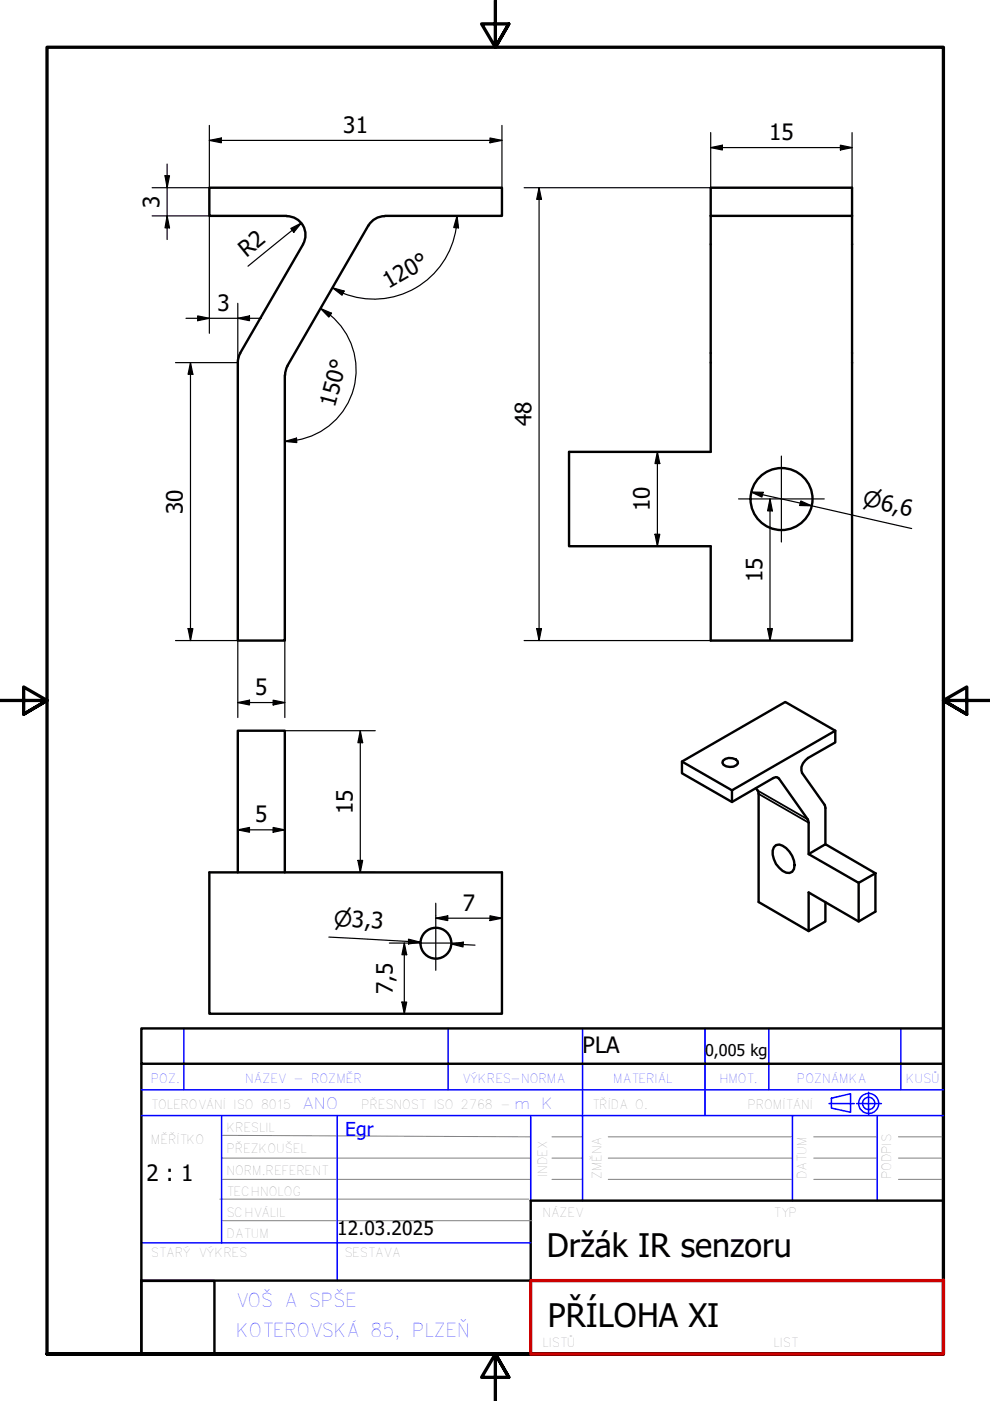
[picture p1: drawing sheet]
<svg xmlns="http://www.w3.org/2000/svg" width="210mm" height="297mm" viewBox="0 0 210 297" stroke-linecap="round" stroke-linejoin="round" font-family="sans-serif">
<g fill="none" stroke="#000" stroke-width=".51">
<path d="M150.7 39.8h30v96h-30v-20h-30.1v-20h30.1zM60.8 45.8h-16.4v-6h62v6h-24.8M60.8 45.8a4 4 0 0 1 3.5 6l-13.3 23.1-.5 1.1-.1 59.8h10v-56.2M81.6 45.8a4 4 0 0 0-3.5 2l-17.1 29.7M150.7 45.8h30M61 77.5l-.4 .8-.1 1.2M177.1 154.9l-10.6-6.1-21.9 12.7v2.4l10.6 6.1M144.6 161.5l10.6 6.1M153.3 161.3a2.18 2.18 0 0 1 3.1 .1l.1 .4a2.06 2.06 0 0 1-3.3-.1zM160.3 167.1l.4 .5 .1 .7v22.9l10.6 6.2M164.1 179.6l.4-.4a2.72 2.72 0 0 1 2.9 1.4 4.3 4.3 0 0 1 .9 3.7l-.3 .5a2.08 2.08 0 0 1-2.8-.8 4.3 4.3 0 0 1-1.1-4.4zM175 179l-.1-8.1-4.8-7a2.56 2.56 0 0 1 1.2-3.2l5.8-3.3v-2.5l-21.9 12.7v2.4l8.8-5 .5-.2h.3l.4 .3 6.1 8.6 .1 .7v6.7"/>
<path d="M44.4 185h62v29.9h-62zM50.4 185v-30.1h10v30.1M171.4 181.1l3.6-2.1 10.6 6.2-3.5 2zM182.1 187.2v8.2M185.6 185.2v8.1l-3.5 2.1-10.7-6.2v8.2l3.6-2v-4.2"/>
<circle cx="165.7" cy="105.8" r="6.6"/>
<circle cx="92.4" cy="200" r="3.3"/>
</g>
<path d="M160.7 167.6l10.6 6.1M160.8 168.3l10.6 6.1M164.7 164.8l.5 .3" fill="none" stroke="#000" stroke-width=".38"/>
<path d="M105 0v10l-2.9-4.9h5.8l-2.9 4.9 2.9-4.9M0 148.5h10l-5-2.8v5.7l5-2.9-5 2.9M210 148.5h-10l5-2.8v5.7l-5-2.9 5 2.9M10 287.1v-277.1h190v277.1h-190h190M107.9 292l-2.9-4.9 2.9 4.9h-5.8l2.9-4.9v9.9" fill="none" stroke="#000" stroke-width=".7"/>
<!-- layer: 1_SILNA -->
<path d="M30 218h170v7.5h-170zM30 225.5v61.6h82.6M200 225.5v45.9M200 254.6h-87.5v16.9M30 271.6h15.5v15.5h-15.5zM30 271.5h82.6" fill="none" stroke="#000" stroke-width=".51"/>
<!-- layer: 2_SLABA -->
<g fill="none" stroke="#808080" stroke-width=".21">
<path d="M46.6 254.2h65.5M47 245.5h65.5M47 240.7l65.5 .3M47 250h65.5M47.2 258.8h65.6M117 241h6.5M117 245.5h6.5M117 250h6.5M129 241h39M129 245.5h39M129 250h39M172.5 241h13.5"/>
<path d="M172.5 245.5h13.5M172.5 250h13.5M190.5 241h9.5M190.5 245.5h9.5M190.5 250h9.5"/>
</g>
<!-- layer: 8_TEXTY -->
<g fill="none" stroke="#00f" stroke-width=".32">
<path d="M39 218v13.1M95 218v13.1M123.5 218v36.6M149.5 218v18.5M163 218v13.1M191 218v13.1M30 236.5h170M30 231.1h170M47 236.6v27M71.5 236.5v35M112.5 236.5v18.1M168 236.5v18.1"/>
<path d="M175.8 234h5.3M176.3 232.8l4-.9v3.9l-4-.9zM181.6 234h5.3M184.1 231.6v4.7M186 236.5v18.1M30 263.5h82.5"/>
<circle cx="184.2" cy="234" r="2.13"/>
<circle cx="184.2" cy="234" r="1.3"/>
</g>
<!-- layer: 3_TUCNA -->
<path d="M112.6 271.5h87.4M200 271.4v15.7h-87.5v-15.6" fill="none" stroke="#c00" stroke-width=".7"/>
<g fill="none" stroke="#000" stroke-width=".25">
<path d="M35 37.3h.9l-.5 2.5zM35.4 34.8v16M44.4 29.8l2.5-.5v1zM44.4 26.6v13.2h-12.1M44.4 29.8h62M103.9 29.3l2.5 .5-2.5 .5zM106.4 26.6v13.2M114.3 39.8l.5 2.5h-1zM114.3 39.8v96M150.7 31.3l2.5-.5v1zM150.7 28.1v11.7h-39.6M150.7 31.3h30"/>
<path d="M178.2 30.8l2.5 .5-2.5 .5zM180.7 28.1v11.7M32.3 45.8h12.1v24.9M35.4 45.8l.5 2.5h-.9zM61.7 48.4l2.2-1.1-1.6 2zM63.9 47.3l-11.3 9.1M96.9 45.8l.3 2.5-1-.1zM96.9 45.8a17.6 17.6 0 0 1-26.4 15.2M39.4 67.5h16M40.4 76.9l.5 2.5h-1zM40.4 76.9v58.9M41.9 67l2.5 .5-2.5 .5z"/>
<path d="M50.4 67.5l2.5-.5v1zM50.4 64.3v12.6h-13.2M67.9 65.4l2.4 1-.6 .8zM67.9 65.4l2.1 1.5M70 66.8a15.1 15.1 0 0 1 5 15.5 15.1 15.1 0 0 1-12.1 11M70.5 61l2.5 .7-.5 .9zM60.4 93.6l2.5-.7v.9zM62.9 93.3l-2.5 .3M139.4 95.8l.5 2.5h-1zM139.4 95.8v20M138.9 113.3h1l-.5 2.5zM159.3 104.3l2.5 .1-.3 1z"/>
<path d="M159.3 104.3l34 7.8M163.3 105.8l.5 2.5h-1zM163.3 105.8v30M169.8 106.2l2.3 1h-2.6zM37.2 135.8h13.2v16.3M39.9 133.3h1l-.5 2.5zM60.4 135.8v16.3M111.1 135.8h39.6M113.8 133.3h1l-.5 2.5zM162.8 133.3h1l-.5 2.5zM50.4 149l2.5-.6v1.1zM50.4 149h10"/>
<path d="M57.9 148.4l2.5 .6-2.5 .5zM60.4 154.9h19.2M76.4 154.9l.5 2.6h-1zM76.4 154.9v30.1M50.4 175.9l2.5-.5v1.1zM50.4 175.9h10M57.9 175.4l2.5 .5-2.5 .6zM60.4 185h19.2M69.7 198.7l19.4 1.1-2.5-.2M75.9 182.4h1l-.5 2.6zM82.5 199.9h4.1M85.7 199.9l.5 2.5h-1z"/>
<path d="M85.7 199.9v15M86.6 199.1l2.5 .7-2.5 .3zM92.4 194.7l2.5-.5v1zM92.4 194.7h14M92.4 191.5v2.7M103.9 194.2l2.5 .5-2.5 .5zM85.2 212.5h1l-.5 2.4zM95.7 200.1l2.5-.3v1zM95.7 200.1l5 .3"/>
</g>
<g fill="#000">
<path d="M35 37.3h.9l-.5 2.5zM44.4 29.8l2.5-.5v1zM103.9 29.3l2.5 .5-2.5 .5zM150.7 31.3l2.5-.5v1zM178.2 30.8l2.5 .5-2.5 .5zM35.4 45.8l.5 2.5h-.9zM61.7 48.4l2.2-1.1-1.6 2zM96.9 45.8l.3 2.5-1-.1zM114.3 39.8l.5 2.5h-1zM40.4 76.9l.5 2.5h-1zM41.9 67l2.5 .5-2.5 .5zM50.4 67.5l2.5-.5v1z"/>
<path d="M67.9 65.4l2.4 1-.6 .8zM70.5 61l2.5 .7-.5 .9zM60.4 93.6l2.5-.7v.9zM139.4 95.8l.5 2.5h-1zM138.9 113.3h1l-.5 2.5zM159.3 104.3l2.5 .1-.3 1zM163.3 105.8l.5 2.5h-1zM169.8 106.2l2.3 1h-2.6zM39.9 133.3h1l-.5 2.5zM113.8 133.3h1l-.5 2.5zM162.8 133.3h1l-.5 2.5zM50.4 149l2.5-.6v1.1z"/>
<path d="M57.9 148.4l2.5 .6-2.5 .5zM76.4 154.9l.5 2.6h-1zM50.4 175.9l2.5-.5v1.1zM57.9 175.4l2.5 .5-2.5 .6zM75.9 182.4h1l-.5 2.6zM92.4 194.7l2.5-.5v1zM95.7 200.1l2.5-.3v1zM103.9 194.2l2.5 .5-2.5 .5zM85.2 212.5h1l-.5 2.4zM85.7 199.9l.5 2.5h-1zM86.6 199.1l2.5 .7-2.5 .3z"/>
</g>
<path d="M165.7 96.7v18.2M156.6 105.8h18.2M86.6 199.9h11.6M92.4 194.2v11.5" fill="none" stroke="#000" stroke-width=".25"/>
<g font-size="6.9">
<text x="116" y="266.4">Držák IR senzoru</text>
<text x="116.1" y="281.3">PŘÍLOHA XI</text>
</g>
<g font-size="4.8">
<text x="72.8" y="28.2">31</text>
<text x="163.1" y="29.7">15</text>
<text x="33.8" y="44.1" transform="rotate(-90 33.8 44.1)">3</text>
<text x="52.3" y="54.7" transform="rotate(-39 52.3 54.7)">R2</text>
<text x="46.1" y="65.9">3</text>
<text x="82.4" y="61.3" transform="rotate(-30 82.4 61.3)">120°</text>
<text x="71" y="86.5" transform="rotate(-75 71 86.5)">150°</text>
<text x="112.7" y="90.4" transform="rotate(-90 112.7 90.4)">48</text>
<text x="38.8" y="109" transform="rotate(-90 38.8 109)">30</text>
<text x="137.8" y="108.4" transform="rotate(-90 137.8 108.4)">10</text>
<text x="161.7" y="123.4" transform="rotate(-90 161.7 123.4)">15</text>
<text x="54.1" y="147.4">5</text>
<text x="74.8" y="172.6" transform="rotate(-90 74.8 172.6)">15</text>
<text x="54.1" y="174.4">5</text>
<text x="98.1" y="193.2">7</text>
<text x="83.3" y="210.8" transform="rotate(-90 83.3 210.8)">7,5</text>
<text x="123.5" y="223.3">PLA</text>
<text x="31.1" y="250.4">2 : 1</text>
</g>
<g font-size="4.6">
<text x="182.8" y="107.2" transform="rotate(13 182.8 107.2)">⌀6,6</text>
<text x="70.7" y="196.3" transform="rotate(3 70.7 196.3)">⌀3,3</text>
</g>
<text font-size="4.1" fill="#00f" x="73.2" y="240.8">Egr</text>
<text font-size="4.1" x="71.5" y="261.9">12.03.2025</text>
<g font-size="4" fill="#00f">
<text x="50" y="277">VOŠ A SPŠE</text>
<text x="50" y="283.5">KOTEROVSKÁ 85, PLZEŇ</text>
</g>
<text font-size="3.4" x="149.5" y="223.8">0,005 kg</text>
<g font-size="3.3" fill="#00f">
<text x="64" y="235.1">ANO</text>
<text x="109" y="235.1">m K</text>
</g>
<g font-size="2.7" fill="#00f">
<text x="32" y="229.5">POZ.</text>
<text x="52" y="229.5">NÁZEV - ROZMĚR</text>
<text x="98" y="229.5">VÝKRES-NORMA</text>
<text x="130" y="229.5">MATERIÁL</text>
<text x="152.5" y="229.5">HMOT.</text>
<text x="169" y="229.5">POZNÁMKA</text>
<text x="192" y="229.5">KUSŮ</text>
</g>
<g font-size="2.7" fill="#808080">
<text x="32" y="235.1">TOLEROVÁNÍ ISO 8015</text>
<text x="76.6" y="235.1">PŘESNOST ISO 2768 -</text>
<text x="125.5" y="235.1">TŘÍDA O.</text>
<text x="158.5" y="235.1">PROMÍTÁNÍ</text>
<text x="32" y="242.6">MĚŘÍTKO</text>
<text x="48" y="244.5">PŘEZKOUŠEL</text>
<text x="48" y="240">KRESLIL</text>
<text x="48" y="249">NORM.REFERENT</text>
<text x="116" y="249.5" transform="rotate(-90 116 249.5)">INDEX</text>
<text x="127.5" y="250" transform="rotate(-90 127.5 250)">ZMĚNA</text>
<text x="171" y="250" transform="rotate(-90 171 250)">DATUM</text>
<text x="48" y="253.5">TECHNOLOG</text>
<text x="48" y="262.6">DATUM</text>
<text x="48" y="258">SCHVÁLIL</text>
<text x="115" y="258">NÁZEV</text>
<text x="164" y="258">TYP</text>
<text x="32" y="266.6">STARÝ VÝKRES</text>
<text x="73" y="266.6">SESTAVA</text>
</g>
</svg>
